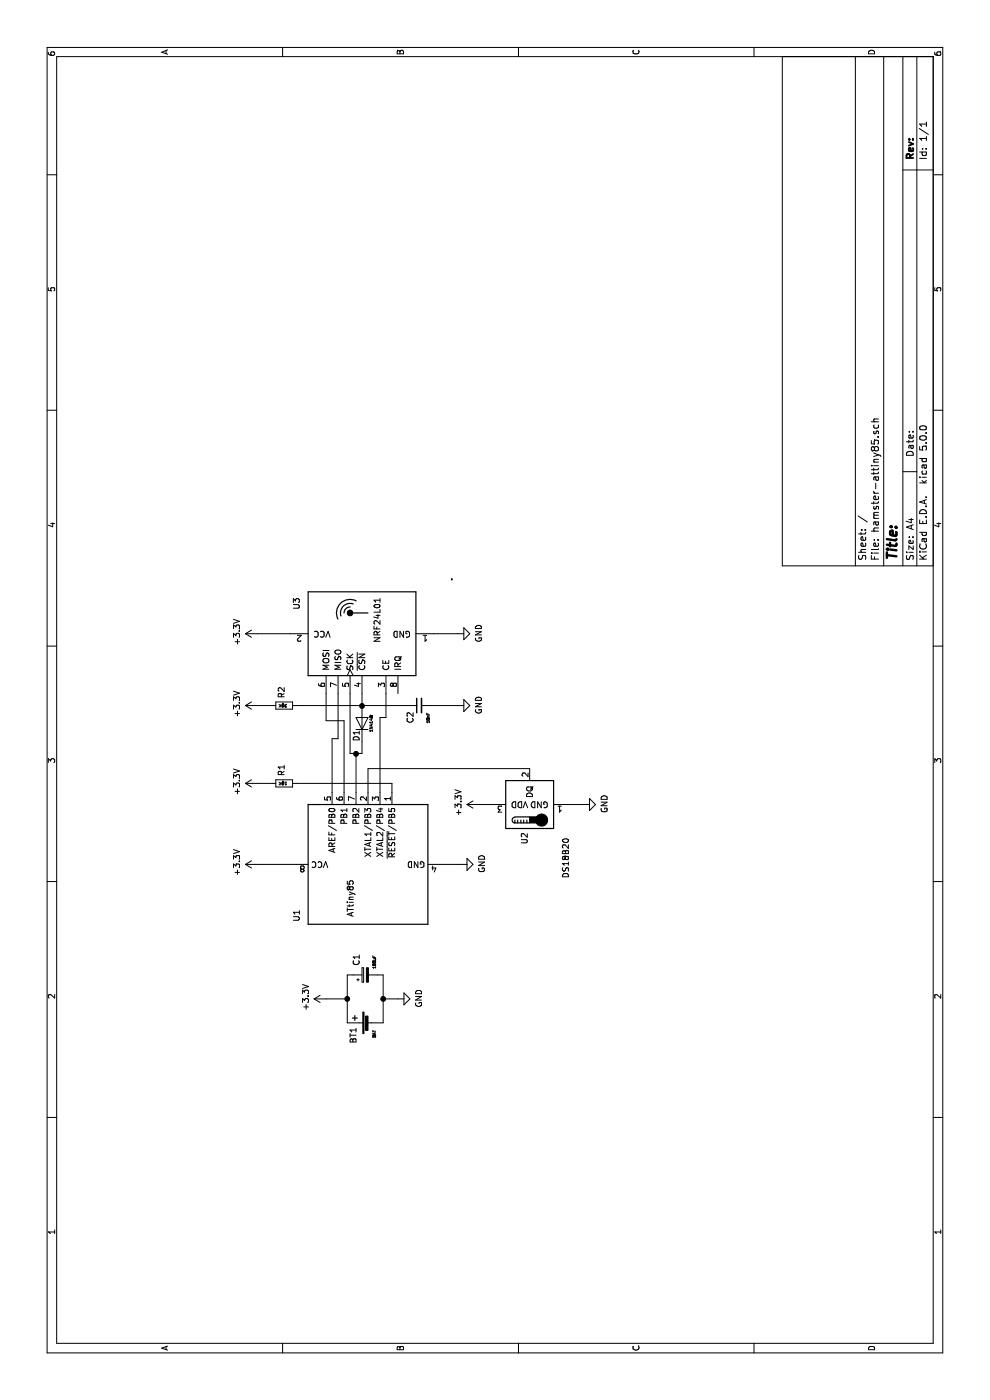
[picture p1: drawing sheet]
EESchema Schematic File Version 4
LIBS:hamster-attiny85-cache
EELAYER 26 0
EELAYER END
$Descr A4 11693 8268
encoding utf-8
Sheet 1 1
Title ""
Date ""
Rev ""
Comp ""
Comment1 ""
Comment2 ""
Comment3 ""
Comment4 ""
$EndDescr
$Comp
L MCU_Microchip_ATtiny:ATtiny85V-10SU U1
U 1 1
P 4475 3075
F 0 "U1" H 4100 3675 50  0000 R CNN
F 1 "ATtiny85" H 4350 3225 50  0000 R CNN
F 2 "Package_SO:SOIJ-8_5.3x5.3mm_P1.27mm" H 4475 3075 50  0001 C CIN
F 3 "http://ww1.microchip.com/downloads/en/DeviceDoc/atmel-2586-avr-8-bit-microcontroller-attiny25-attiny45-attiny85_datasheet.pdf" H 4475 3075 50  0001 C CNN
	1    4475 3075
	1    0    0    -1  
$EndComp
$Comp
L RF:NRF24L01_Breakout U3
U 1 1
P 6400 3025
F 0 "U3" H 6600 3575 50  0000 L CNN
F 1 "NRF24L01" H 6325 2900 50  0000 L CNN
F 2 "RF_Module:nRF24L01_Breakout" H 6550 3625 50  0001 L CIN
F 3 "http://www.nordicsemi.com/eng/content/download/2730/34105/file/nRF24L01_Product_Specification_v2_0.pdf" H 6400 2925 50  0001 C CNN
	1    6400 3025
	1    0    0    -1  
$EndComp
$Comp
L Sensor_Temperature:DS18B20 U2
U 1 1
P 4975 4425
F 0 "U2" H 4745 4471 50  0000 R CNN
F 1 "DS18B20" H 4700 4125 50  0000 R CNN
F 2 "Package_TO_SOT_THT:TO-92_Inline" H 3975 4175 50  0001 C CNN
F 3 "http://datasheets.maximintegrated.com/en/ds/DS18B20.pdf" H 4825 4675 50  0001 C CNN
	1    4975 4425
	1    0    0    -1  
$EndComp
$Comp
L Device:CP_Small C1
U 1 1
P 3550 3050
F 0 "C1" H 3625 3125 50  0000 L CNN
F 1 "100uF" H 3600 2975 24  0000 L CNN
F 2 "Capacitor_THT:CP_Radial_D6.3mm_P2.50mm" H 3550 3050 50  0001 C CNN
F 3 "~" H 3550 3050 50  0001 C CNN
	1    3550 3050
	1    0    0    -1  
$EndComp
$Comp
L Device:Battery_Cell BT1
U 1 1
P 3150 3100
F 0 "BT1" H 2975 3250 50  0000 L CNN
F 1 "BAT" H 3025 3075 24  0000 L CNN
F 2 "Battery:BatteryHolder_Keystone_103_1x20mm" V 3150 3160 50  0001 C CNN
F 3 "~" V 3150 3160 50  0001 C CNN
	1    3150 3100
	1    0    0    -1  
$EndComp
$Comp
L Device:R_Small R1
U 1 1
P 5150 2375
F 0 "R1" H 5209 2400 50  0000 L CNN
F 1 "10K" V 5150 2350 24  0000 L CNN
F 2 "Resistor_SMD:R_1206_3216Metric_Pad1.42x1.75mm_HandSolder" H 5150 2375 50  0001 C CNN
F 3 "~" H 5150 2375 50  0001 C CNN
	1    5150 2375
	1    0    0    -1  
$EndComp
$Comp
L Device:R_Small R2
U 1 1
P 5800 2375
F 0 "R2" H 5859 2400 50  0000 L CNN
F 1 "20K" V 5800 2350 24  0000 L CNN
F 2 "Resistor_SMD:R_1206_3216Metric_Pad1.42x1.75mm_HandSolder" H 5800 2375 50  0001 C CNN
F 3 "~" H 5800 2375 50  0001 C CNN
	1    5800 2375
	1    0    0    -1  
$EndComp
$Comp
L Device:C_Small C2
U 1 1
P 5800 3500
F 0 "C2" H 5650 3575 50  0000 L CNN
F 1 "10nF" H 5650 3425 24  0000 L CNN
F 2 "Capacitor_SMD:C_1206_3216Metric_Pad1.42x1.75mm_HandSolder" H 5800 3500 50  0001 C CNN
F 3 "~" H 5800 3500 50  0001 C CNN
	1    5800 3500
	1    0    0    -1  
$EndComp
$Comp
L Diode:1N4148 D1
U 1 1
P 5650 3025
F 0 "D1" H 5550 3075 50  0000 C CNN
F 1 "1N4148" H 5650 2950 24  0000 C CNN
F 2 "Diode_THT:D_DO-35_SOD27_P7.62mm_Horizontal" H 5650 2850 50  0001 C CNN
F 3 "http://www.nxp.com/documents/data_sheet/1N4148_1N4448.pdf" H 5650 3025 50  0001 C CNN
	1    5650 3025
	1    0    0    -1  
$EndComp
$Comp
L power:GND #PWR06
U 1 1
P 4975 4875
F 0 "#PWR06" H 4975 4625 50  0001 C CNN
F 1 "GND" H 4980 4702 50  0000 C CNN
F 2 "" H 4975 4875 50  0001 C CNN
F 3 "" H 4975 4875 50  0001 C CNN
	1    4975 4875
	1    0    0    -1  
$EndComp
$Comp
L power:+3.3V #PWR03
U 1 1
P 4475 2150
F 0 "#PWR03" H 4475 2000 50  0001 C CNN
F 1 "+3.3V" H 4490 2323 50  0000 C CNN
F 2 "" H 4475 2150 50  0001 C CNN
F 3 "" H 4475 2150 50  0001 C CNN
	1    4475 2150
	1    0    0    -1  
$EndComp
Wire Wire Line
	5075 2775 5525 2775
Wire Wire Line
	5525 2775 5525 2825
Wire Wire Line
	5525 2825 5900 2825
Wire Wire Line
	5075 2875 5675 2875
Wire Wire Line
	5675 2875 5675 2725
Wire Wire Line
	5675 2725 5900 2725
Wire Wire Line
	5075 2975 5400 2975
Wire Wire Line
	5400 2975 5400 2925
Wire Wire Line
	5400 2925 5900 2925
Wire Wire Line
	5075 3175 5700 3175
Wire Wire Line
	5700 3175 5700 3225
Wire Wire Line
	5700 3225 5900 3225
Wire Wire Line
	5075 3075 5275 3075
Wire Wire Line
	4975 4725 4975 4875
Wire Wire Line
	5800 3025 5900 3025
Wire Wire Line
	5400 2975 5400 3025
Wire Wire Line
	5400 3025 5500 3025
Connection ~ 5400 2975
Wire Wire Line
	5800 2475 5800 3025
Connection ~ 5800 3025
Wire Wire Line
	5800 3025 5800 3400
Wire Wire Line
	3150 2900 3350 2900
Wire Wire Line
	3550 2900 3550 2950
Wire Wire Line
	3150 3200 3350 3200
Wire Wire Line
	3550 3200 3550 3150
Wire Wire Line
	5075 3275 5150 3275
Wire Wire Line
	5150 3275 5150 2475
Wire Wire Line
	5275 3075 5275 4425
$Comp
L power:+3.3V #PWR01
U 1 1
P 3350 2725
F 0 "#PWR01" H 3350 2575 50  0001 C CNN
F 1 "+3.3V" H 3365 2898 50  0000 C CNN
F 2 "" H 3350 2725 50  0001 C CNN
F 3 "" H 3350 2725 50  0001 C CNN
	1    3350 2725
	1    0    0    -1  
$EndComp
$Comp
L power:GND #PWR02
U 1 1
P 3350 3325
F 0 "#PWR02" H 3350 3075 50  0001 C CNN
F 1 "GND" H 3355 3152 50  0000 C CNN
F 2 "" H 3350 3325 50  0001 C CNN
F 3 "" H 3350 3325 50  0001 C CNN
	1    3350 3325
	1    0    0    -1  
$EndComp
$Comp
L power:GND #PWR04
U 1 1
P 4475 3850
F 0 "#PWR04" H 4475 3600 50  0001 C CNN
F 1 "GND" H 4480 3677 50  0000 C CNN
F 2 "" H 4475 3850 50  0001 C CNN
F 3 "" H 4475 3850 50  0001 C CNN
	1    4475 3850
	1    0    0    -1  
$EndComp
$Comp
L power:GND #PWR09
U 1 1
P 5800 3825
F 0 "#PWR09" H 5800 3575 50  0001 C CNN
F 1 "GND" H 5805 3652 50  0000 C CNN
F 2 "" H 5800 3825 50  0001 C CNN
F 3 "" H 5800 3825 50  0001 C CNN
	1    5800 3825
	1    0    0    -1  
$EndComp
$Comp
L power:GND #PWR011
U 1 1
P 6400 3825
F 0 "#PWR011" H 6400 3575 50  0001 C CNN
F 1 "GND" H 6405 3652 50  0000 C CNN
F 2 "" H 6400 3825 50  0001 C CNN
F 3 "" H 6400 3825 50  0001 C CNN
	1    6400 3825
	1    0    0    -1  
$EndComp
$Comp
L power:+3.3V #PWR07
U 1 1
P 5150 2150
F 0 "#PWR07" H 5150 2000 50  0001 C CNN
F 1 "+3.3V" H 5165 2323 50  0000 C CNN
F 2 "" H 5150 2150 50  0001 C CNN
F 3 "" H 5150 2150 50  0001 C CNN
	1    5150 2150
	1    0    0    -1  
$EndComp
$Comp
L power:+3.3V #PWR08
U 1 1
P 5800 2150
F 0 "#PWR08" H 5800 2000 50  0001 C CNN
F 1 "+3.3V" H 5815 2323 50  0000 C CNN
F 2 "" H 5800 2150 50  0001 C CNN
F 3 "" H 5800 2150 50  0001 C CNN
	1    5800 2150
	1    0    0    -1  
$EndComp
$Comp
L power:+3.3V #PWR05
U 1 1
P 4975 4000
F 0 "#PWR05" H 4975 3850 50  0001 C CNN
F 1 "+3.3V" H 4990 4173 50  0000 C CNN
F 2 "" H 4975 4000 50  0001 C CNN
F 3 "" H 4975 4000 50  0001 C CNN
	1    4975 4000
	1    0    0    -1  
$EndComp
Wire Wire Line
	4475 2475 4475 2150
Wire Wire Line
	5150 2275 5150 2150
Wire Wire Line
	5800 2275 5800 2150
Wire Wire Line
	3350 2900 3350 2725
Connection ~ 3350 2900
Wire Wire Line
	3350 2900 3550 2900
Wire Wire Line
	3350 3325 3350 3200
Connection ~ 3350 3200
Wire Wire Line
	3350 3200 3550 3200
Wire Wire Line
	4475 3850 4475 3675
Wire Wire Line
	4975 4125 4975 4000
Wire Wire Line
	5800 3825 5800 3600
Wire Wire Line
	6400 3825 6400 3625
$Comp
L power:+3.3V #PWR010
U 1 1
P 6400 2150
F 0 "#PWR010" H 6400 2000 50  0001 C CNN
F 1 "+3.3V" H 6415 2323 50  0000 C CNN
F 2 "" H 6400 2150 50  0001 C CNN
F 3 "" H 6400 2150 50  0001 C CNN
	1    6400 2150
	1    0    0    -1  
$EndComp
Wire Wire Line
	6400 2150 6400 2425
$EndSCHEMATC
